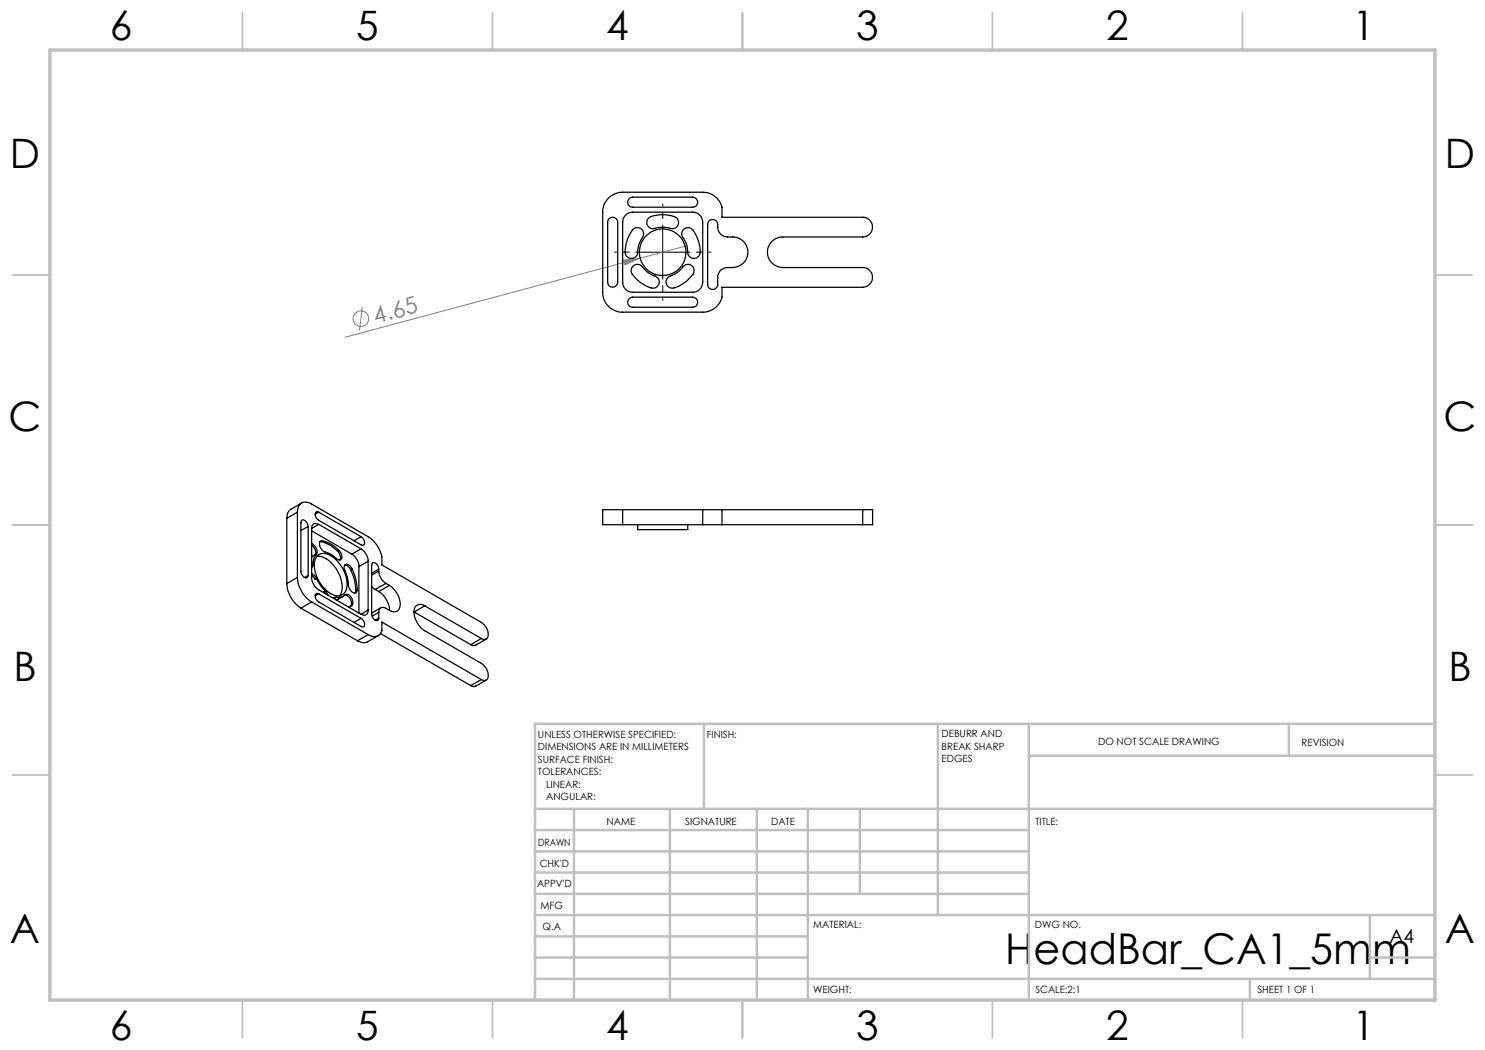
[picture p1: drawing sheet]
<svg xmlns="http://www.w3.org/2000/svg" width="297mm" height="210mm" viewBox="0 0 297 210" stroke-linecap="round" stroke-linejoin="round" font-family="sans-serif">
<g fill="none" stroke="#808080" stroke-width=".2">
<path d="M124.7 52l3.3-.4-3 1.4zM137 49.2l-68 18.2M72.5 61.4l-.6 4.7"/>
<circle cx="72.2" cy="63.7" r="1.56"/>
</g>
<path d="M127.5 50.4h-4.6M132.5 45.4v-4.6M132.5 55.4v4.7M137.5 50.4h4.7" fill="none" stroke="#000" stroke-width=".2" stroke-dasharray="15.2 1.3 1.3 1.3" stroke-dashoffset="14.8"/>
<path d="M127.5 50.4h10M132.5 45.4v10" fill="none" stroke="#000" stroke-width=".2"/>
<g fill="none" stroke="#c0c0c0" stroke-width=".35">
<path d="M48.5 2.5v7.5M98.5 2.5v7.5M148.5 2.5v7.5M198.5 2.5v7.5M248.5 2.5v7.5M2.5 55h7.5M287 55h7.5M2.5 105h7.5M287 105h7.5M2.5 155h7.5M287 155h7.5M48.5 200v7.5"/>
<path d="M98.5 200v7.5M148.5 200v7.5M198.5 200v7.5M248.5 200v7.5"/>
</g>
<g fill="none" stroke="#c0c0c0" stroke-width=".5">
<path d="M140.8 144.8v17M187.6 144.8v38.2M205.8 144.8v55.2M205.8 151.2h81.2M257.8 144.8v6.4M287 144.8h-180v55.2M107 161.8h180M107 178.8h98.8M107 174.5h98.8M107 170.3h98.8M107 166h98.8M114.8 161.8v38.2"/>
<path d="M134 161.8v38.2M151.4 161.8v38.2M161.6 161.8v38.2M172 161.8v17M107 195.8h180M107 191.5h54.6M107 187.3h54.6M107 183h180M250 195.8v4.2M274 191.5h13M274 183v12.8"/>
</g>
<path d="M10 10h277v190h-277z" fill="none" stroke="#c0c0c0" stroke-width=".7"/>
<path d="M124.7 52l3.3-.4-3 1.4z" fill="#808080"/>
<g fill="none" stroke="#000" stroke-width=".25">
<path d="M121.8 39.5l1.1-.7 .8-.3 .8-.1h16a4 4 0 0 1 3.9 3v2.1h28.1a1.98 1.98 0 0 1 2 1.9 1.98 1.98 0 0 1-2 2h-16a3.1 3.1 0 0 0-3 3.1 3.1 3.1 0 0 0 3 3h16a1.98 1.98 0 0 1 2 2 1.98 1.98 0 0 1-2 2h-28.1a4 4 0 0 1-.5 3.1 4 4 0 0 1-3.4 1.8h-16a4 4 0 0 1-4-4v-16a3.8 3.8 0 0 1 1.3-2.9zM125.9 39.6l.6-.2h12a1.01 1.01 0 0 1 1 1 1.01 1.01 0 0 1-1 1h-12a1 1 0 0 1-.9-.6 1 1 0 0 1 .3-1.2zM121.7 43.8a1.02 1.02 0 0 1 1.1-.3 1.02 1.02 0 0 1 .7 .9v12a1.01 1.01 0 0 1-1 1 1.01 1.01 0 0 1-1-1v-12zM125.2 42.9l.5-.3 .8-.2h12a2.03 2.03 0 0 1 2 2v12a2.03 2.03 0 0 1-2 2h-12a2.03 2.03 0 0 1-2-2v-12l.2-.8zM125.9 59.6l.6-.2h12a1.01 1.01 0 0 1 1 1 1.01 1.01 0 0 1-1 1h-12a1 1 0 0 1-.9-.6 1 1 0 0 1 .3-1.2zM126.6 45.9a1.29 1.29 0 0 1 1.9 .1 1.29 1.29 0 0 1-.2 1.8 9.5 9.5 0 0 0-.9 3.3 1.32 1.32 0 0 1-1.8 .4 1.32 1.32 0 0 1-.5-1.7 7.1 7.1 0 0 1 1.5-3.9zM126.6 53.2a1.35 1.35 0 0 1 2.1 .5 6.3 6.3 0 0 0 2.7 1.7 1.24 1.24 0 0 1 .3 1.6 1.24 1.24 0 0 1-1.5 .6 6.8 6.8 0 0 1-3.9-3.2l-.1-.4zM129.8 43.5a6.8 6.8 0 0 1 5.5 0 1.29 1.29 0 0 1 .1 1.8 1.29 1.29 0 0 1-1.7 .3 6.7 6.7 0 0 0-3.2 .1 1.24 1.24 0 0 1-1.1-.8 1.24 1.24 0 0 1 .4-1.4zM133.5 55.6l.4-.3a5.7 5.7 0 0 0 2.8-2.1 1.28 1.28 0 0 1 1.9 .2 1.28 1.28 0 0 1-.4 1.9 5.7 5.7 0 0 1-4 2.3 1.25 1.25 0 0 1-.7-2zM136.6 46a1.36 1.36 0 0 1 2.3 .5 5.8 5.8 0 0 1 .9 4.6 1.3 1.3 0 0 1-1.6 .5 1.3 1.3 0 0 1-.7-1.5 6.1 6.1 0 0 0-1.1-3v-.7zM141.9 44.2a1.08 1.08 0 0 1 1.3-.1 1.08 1.08 0 0 1 .3 1.3 1.97 1.97 0 0 0 2 2 3.4 3.4 0 0 1 3.8 1.8 3.1 3.1 0 0 1-2.8 4.3h-1a1.92 1.92 0 0 0-2 2v1.4a1.01 1.01 0 0 1-1 1 1.01 1.01 0 0 1-1-1v-12l.1-.4zM57.4 116.7a6.4 6.4 0 0 0 2.8 4.9"/>
<path d="M57.4 103.7v13M59.5 102.4a1.74 1.74 0 0 1 .8-1.8 1.74 1.74 0 0 1 2 .2l11.3 6.5a6.3 6.3 0 0 1 2.8 4.1v1.6l19.9 11.5a2.54 2.54 0 0 1 1.1 3.2l-.5 .2-.6-.2M59.5 115.5a6.3 6.3 0 0 0 2.8 4.9M59.5 102.4v13.1M59.5 115.5l-2.1 1.2M59.5 102.4l-2.1 1.3M60.3 100.6l-2.1 1.2a1.92 1.92 0 0 0-.8 1.9M61.6 105.3a1.13 1.13 0 0 0-1.3-1.2l-.1 .4v9.8a1.08 1.08 0 0 0 1.3 1.2l.1-.4M61.6 105.3v9.8M61.6 115.1l-.7 .4M61.6 105.3l-1.4 .8M62.3 105.7v9.8a3 3 0 0 0 1.4 2.5l8.5 4.9"/>
<path d="M62.3 114.8l.5 .2 .5 .7M62.3 108.8a1.66 1.66 0 0 1 1 2.1M62.3 115l.7 .8 .3-.1M62.3 109a1.62 1.62 0 0 1 .7 2l.3-.1M62.3 106.2l8.1 4.6M62.6 112.9l-.3 .6M62.6 112.9l-.3 .2M63.1 110.9l-.8 .5M63.3 115.7a7.5 7.5 0 0 0 1.8 2.5M63.3 110.9a2.87 2.87 0 0 0-.7 2M63.4 111.3a4.5 4.5 0 0 1 4 2.7 5.1 5.1 0 0 1 .7 4.9l-.2 .3M63.6 111a2.69 2.69 0 0 1 3.3 .7 6.6 6.6 0 0 1 2.3 6.3 1.82 1.82 0 0 1-2.7 .9 6.8 6.8 0 0 1-3.5-6.9z"/>
<path d="M63.7 104.9a.85 .85 0 0 0-1-.1 .85 .85 0 0 0-.4 .9M63.7 118.8a.48 .48 0 0 0-.6 0 .48 .48 0 0 0 0 .6l.2 .6 .4 .4 8.5 4.9a.48 .48 0 0 0 .6 0 .48 .48 0 0 0 .1-.7l-.3-.5-.4-.4M63.7 102.4a.48 .48 0 0 0-.6 .1 .48 .48 0 0 0 0 .6l.2 .6 .4 .4 8.5 4.9a.48 .48 0 0 0 .6-.1 .48 .48 0 0 0 .1-.6l-.3-.6-.4-.4M63.7 104.9l8.5 4.9M63.7 118.8l8.5 4.9M63.7 102.4l8.5 4.9M63.7 118.8l-.7 .4M63.7 104.9l-1.4 .8M63.7 102.4l-.7 .4M64 108.3h.2M64.2 108.3a6.7 6.7 0 0 1 3.3 1.9M64.5 108.2a.64 .64 0 0 0-.6 .3 .64 .64 0 0 0 .1 .7 1.84 1.84 0 0 0 1.6 1.4l1.1 .6a1.24 1.24 0 0 0 1.5 .7 1.52 1.52 0 0 0-.4-1.8"/>
<path d="M64.5 108.2a6.5 6.5 0 0 1 3.3 1.9M64.5 108.2l-.3 .1M65.1 118.2l.5 .8M65.1 118.2l-.3 .1 .3 .4M67.2 119.4a2.11 2.11 0 0 0 2.1-.6 1.55 1.55 0 0 1 1.1 2.2M67.2 119.4h-.2l-.3 .3M67.2 119.4l-.5 .2M67.5 110.2a1.64 1.64 0 0 1 .5 1.8M67.8 110.1l-.3 .1M68.7 119.3l-1.4 .7M69 119a1.55 1.55 0 0 1 1.1 2.2M69 113a1.42 1.42 0 0 1 1.1 1"/>
<path d="M70.1 114a9.7 9.7 0 0 1 1.1 4.1M70.4 110.8a3.3 3.3 0 0 1 1.4 2.5M70.4 113.8a1.01 1.01 0 0 0-1.5-.7 2.11 2.11 0 0 0 .4 1.8l.3 1a3.3 3.3 0 0 0 .6 2.3 .66 .66 0 0 0 .6 .4 .66 .66 0 0 0 .6-.4v-.2M70.4 113.8a9.6 9.6 0 0 1 1 4.2M70.4 113.8l-.3 .2M71.2 118.1l-.2 .5M71.4 118l-.2 .1M71.8 113.3v9.3M72.2 109.8a3.3 3.3 0 0 1 1.4 2.4M72.2 109.8l-1.8 1M72.2 107.3l-1.4 .9M73.6 112.2v9.8"/>
<path d="M73.6 112.2l-1.8 1.1M74.3 117.3l.7 .6M75 117.9l.7 .4M75.7 114.2a3.2 3.2 0 0 0 1.5 2.5M75.7 113.8a1.09 1.09 0 0 0-1.2-1.2l-.2 .4v9.8a1.08 1.08 0 0 0 1.3 1.2l.1-.4M75.7 118.3a4.8 4.8 0 0 1 2.2 3.8M75.7 113.8v.4M75.7 114.2l-1.4 .8M75.7 113.8l-1.4 .8M77.2 116.7l.7 .4M77.2 116.7l-2.2 1.2M77.9 117.1a4.1 4.1 0 0 1 1.9 4.8 1.38 1.38 0 0 1-1.9 .2l-.7-.4a.88 .88 0 0 0-1-.1 .88 .88 0 0 0-.5 .9"/>
<path d="M77.9 117.1l-2.2 1.2M124.5 101.9h-4v3h4M124.5 101.9v3M124.5 101.9h16M124.5 104.9h16M127.5 104.9v1h10v-1M140.5 101.9h3.9M140.5 104.9h3.9M140.5 101.9v3M144.4 101.9v3M144.4 101.9h28.1M144.4 104.9h28.1"/>
<path d="M172.5 101.9h2v3h-2M172.5 101.9v3M60.2 121.6l11.3 6.6M62.3 120.4l11.3 6.5M62.3 120.4l-2.1 1.2M70.4 121l-.6 .5 .3-.3M70.4 121l-.3 .2M72.2 123.7l-1.4 .8M73.6 122a.86 .86 0 0 1-.4 1 .86 .86 0 0 1-1-.1M73.6 126.9a1.68 1.68 0 0 0 2.8-.8v-1.7l19.9 11.5M73.6 126.9l-2.1 1.3M73.6 122l-1.4 .9"/>
<path d="M75.6 127.1l-2.1 1.3a2 2 0 0 1-2-.2M75.7 122.5v1.1M75.7 123.6l-.7 .4M75.7 122.5l-1.3 .8M76.1 126.7l18.1 10.4M76.2 121.6l-1.9 1M82.8 122.4h.1M82.8 122.4l11.4 6.5M84.9 121.2a1.34 1.34 0 0 0-1.5-.1 1.34 1.34 0 0 0-.6 1.4 5 5 0 0 0 2.1 3.6l11.4 6.6a2.71 2.71 0 0 1 1.2 3.1l-.5 .3-.7-.2M84.9 121.2l11.4 6.5M84.9 121.2l-2.1 1.2M96.3 135.9l-2.1 1.2"/>
<path d="M96.3 127.7l-2.1 1.2M97.3 136l-2.2 1.3h-.3l-.6-.2M97.3 127.8l-2.2 1.2-.6 .1-.3-.2"/>
<circle cx="132.5" cy="50.4" r="4.7"/>
</g>
<text font-size="8.5" x="201.1" y="192.7">HeadBar_CA1_5mm</text>
<g font-size="8.1">
<text x="22" y="8">6</text>
<text x="71.2" y="8">5</text>
<text x="121.2" y="8">4</text>
<text x="171.3" y="8">3</text>
<text x="221.3" y="8">2</text>
<text x="270.5" y="8">1</text>
<text x="2" y="33.6">D</text>
<text x="289" y="33.6">D</text>
<text x="1.7" y="86.1">C</text>
<text x="288.7" y="86.1">C</text>
<text x="2.7" y="136.1">B</text>
<text x="289.7" y="136.1">B</text>
<text x="2" y="188.6">A</text>
<text x="289" y="188.6">A</text>
<text x="22" y="208">6</text>
<text x="71.2" y="208">5</text>
<text x="121.2" y="208">4</text>
<text x="171.3" y="208">3</text>
<text x="221.3" y="208">2</text>
<text x="270.5" y="208">1</text>
</g>
<text font-size="4.7" fill="#808080" x="75.1" y="64.7" transform="rotate(-15 75.1 64.7)">4.65</text>
<text font-size="3.9" x="277.9" y="188.5">A4</text>
<g font-size="2">
<text x="107.6" y="147.6">UNLESS OTHERWISE SPECIFIED:</text>
<text x="141.4" y="147.6">FINISH:</text>
<text x="188.3" y="147.5">DEBURR AND</text>
<text x="188.3" y="150">BREAK SHARP</text>
<text x="219.6" y="149">DO NOT SCALE DRAWING</text>
<text x="260.3" y="149.2">REVISION</text>
<text x="107.6" y="150.1">DIMENSIONS ARE IN MILLIMETERS</text>
<text x="107.6" y="152.6">SURFACE FINISH:</text>
<text x="107.6" y="155.1">TOLERANCES:</text>
<text x="188.3" y="152.5">EDGES</text>
<text x="109.2" y="157.6">LINEAR:</text>
<text x="109.2" y="160.1">ANGULAR:</text>
<text x="121.3" y="165">NAME</text>
<text x="137" y="164.9">SIGNATURE</text>
<text x="154.2" y="164.9">DATE</text>
<text x="207.1" y="164.9">TITLE:</text>
<text x="107.6" y="169.1">DRAWN</text>
<text x="107.9" y="173.3">CHK'D</text>
<text x="107.4" y="177.4">APPV'D</text>
<text x="108.1" y="181.8">MFG</text>
<text x="108.5" y="186">Q.A</text>
<text x="162.6" y="185.5">MATERIAL:</text>
<text x="207" y="185.5">DWG NO.</text>
<text x="162.6" y="198.5">WEIGHT:</text>
<text x="207.1" y="198.6">SCALE:2:1</text>
<text x="251.5" y="198.6">SHEET 1 OF 1</text>
</g>
</svg>
